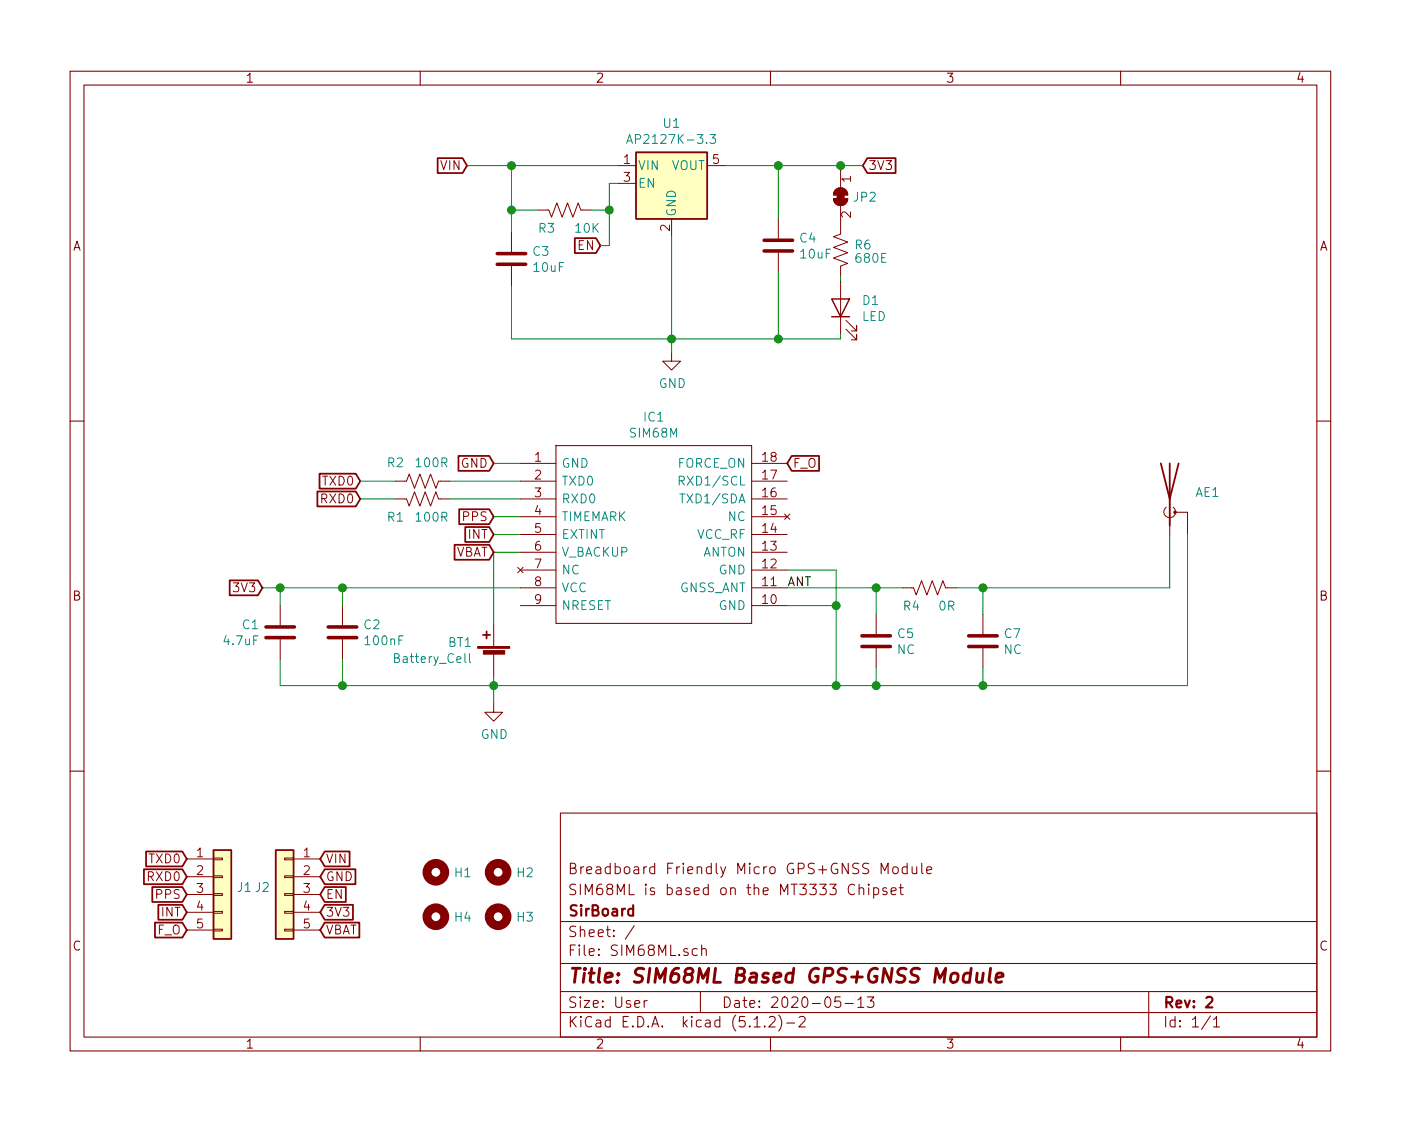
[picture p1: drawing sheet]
EESchema Schematic File Version 4
LIBS:SIM68ML-cache
EELAYER 29 0
EELAYER END
$Descr User 7874 6299
encoding utf-8
Sheet 1 1
Title "SIM68ML Based GPS+GNSS Module"
Date "2020-05-13"
Rev "2"
Comp "SirBoard"
Comment1 "SIM68ML is based on the MT3333 Chipset"
Comment2 "Breadboard Friendly Micro GPS+GNSS Module"
Comment3 ""
Comment4 ""
$EndDescr
Text GLabel 4850 925  2    50   Input ~ 0
3V3
Wire Wire Line
	2875 1300 2875 1175
Wire Wire Line
	2875 1600 2875 1900
$Comp
L power:GND #PWR0103
U 1 1
P 3775 1975
F 0 "#PWR0103" H 3775 1725 50  0001 C CNN
F 1 "GND" H 3780 1802 50  0000 C CNN
F 2 "" H 3775 1975 50  0001 C CNN
F 3 "" H 3775 1975 50  0001 C CNN
	1    3775 1975
	1    0    0    -1  
$EndComp
$Comp
L Device:R_US R1
U 1 1
P 2375 2800
F 0 "R1" V 2475 2900 50  0000 L CNN
F 1 "100R" V 2475 2650 50  0000 L CNN
F 2 "Resistor_SMD:R_0603_1608Metric" V 2415 2790 50  0001 C CNN
F 3 "~" H 2375 2800 50  0001 C CNN
F 4 "C245184" V 2375 2800 50  0001 C CNN "Part"
	1    2375 2800
	0    -1   1    0   
$EndComp
$Comp
L Device:R_US R4
U 1 1
P 5225 3300
F 0 "R4" V 5325 3350 50  0000 L CNN
F 1 "0R" V 5325 3150 50  0000 L CNN
F 2 "Resistor_SMD:R_0603_1608Metric" V 5265 3290 50  0001 C CNN
F 3 "~" H 5225 3300 50  0001 C CNN
F 4 "C269698" V 5225 3300 50  0001 C CNN "Part"
	1    5225 3300
	0    -1   1    0   
$EndComp
$Comp
L Device:R_US R2
U 1 1
P 2375 2700
F 0 "R2" V 2475 2800 50  0000 L CNN
F 1 "100R" V 2475 2550 50  0000 L CNN
F 2 "Resistor_SMD:R_0603_1608Metric" V 2415 2690 50  0001 C CNN
F 3 "~" H 2375 2700 50  0001 C CNN
F 4 "C245184" V 2375 2700 50  0001 C CNN "Part"
	1    2375 2700
	0    -1   -1   0   
$EndComp
$Comp
L Device:Battery_Cell BT1
U 1 1
P 2775 3700
F 0 "BT1" H 2893 3795 50  0000 L CNN
F 1 "Battery_Cell" H 2893 3705 50  0000 L CNN
F 2 "SirBoardLibrary:S8411-45R_1" V 2775 3760 50  0001 C CNN
F 3 "~" V 2775 3760 50  0001 C CNN
F 4 "C70381" H 2775 3700 50  0001 C CNN "Part"
	1    2775 3700
	-1   0    0    -1  
$EndComp
$Comp
L Device:C C1
U 1 1
P 1575 3550
F 0 "C1" H 1690 3595 50  0000 L CNN
F 1 "4.7uF" H 1690 3505 50  0000 L CNN
F 2 "Capacitor_SMD:C_0603_1608Metric" H 1613 3400 50  0001 C CNN
F 3 "~" H 1575 3550 50  0001 C CNN
F 4 "" H 1575 3550 50  0001 C CNN "Part"
	1    1575 3550
	-1   0    0    -1  
$EndComp
$Comp
L Device:C C2
U 1 1
P 1925 3550
F 0 "C2" H 2040 3595 50  0000 L CNN
F 1 "100nF" H 2040 3505 50  0000 L CNN
F 2 "Capacitor_SMD:C_0603_1608Metric" H 1963 3400 50  0001 C CNN
F 3 "~" H 1925 3550 50  0001 C CNN
F 4 "C42998" H 1925 3550 50  0001 C CNN "Part"
	1    1925 3550
	1    0    0    -1  
$EndComp
$Comp
L Device:C C5
U 1 1
P 4925 3600
F 0 "C5" H 5040 3645 50  0000 L CNN
F 1 "NC" H 5040 3555 50  0000 L CNN
F 2 "Capacitor_SMD:C_0603_1608Metric" H 4963 3450 50  0001 C CNN
F 3 "~" H 4925 3600 50  0001 C CNN
	1    4925 3600
	1    0    0    -1  
$EndComp
$Comp
L Device:C C7
U 1 1
P 5525 3600
F 0 "C7" H 5640 3645 50  0000 L CNN
F 1 "NC" H 5640 3555 50  0000 L CNN
F 2 "Capacitor_SMD:C_0603_1608Metric" H 5563 3450 50  0001 C CNN
F 3 "~" H 5525 3600 50  0001 C CNN
	1    5525 3600
	1    0    0    -1  
$EndComp
Wire Wire Line
	4700 3200 4425 3200
Text GLabel 2775 2600 0    50   Input ~ 0
GND
Wire Wire Line
	2775 2600 2925 2600
Wire Wire Line
	2775 3500 2775 3100
Wire Wire Line
	2775 3100 2925 3100
$Comp
L power:GND #PWR0101
U 1 1
P 2775 3950
F 0 "#PWR0101" H 2775 3700 50  0001 C CNN
F 1 "GND" H 2779 3778 50  0000 C CNN
F 2 "" H 2775 3950 50  0001 C CNN
F 3 "" H 2775 3950 50  0001 C CNN
	1    2775 3950
	1    0    0    -1  
$EndComp
Wire Wire Line
	2775 3950 2775 3850
Wire Wire Line
	4425 3300 4925 3300
Wire Wire Line
	5375 3300 5525 3300
Wire Wire Line
	5525 3300 5525 3450
Wire Wire Line
	4925 3450 4925 3300
Connection ~ 4925 3300
Wire Wire Line
	4925 3300 5075 3300
Connection ~ 5525 3300
Wire Wire Line
	5525 3750 5525 3850
Wire Wire Line
	5525 3850 4925 3850
Wire Wire Line
	4925 3750 4925 3850
Connection ~ 4925 3850
Wire Wire Line
	4925 3850 4700 3850
Connection ~ 2775 3850
Wire Wire Line
	2775 3850 2775 3800
$Comp
L Device:Antenna_Shield AE1
U 1 1
P 6575 2800
F 0 "AE1" H 6718 2839 50  0000 L CNN
F 1 "Antenna_Shield" H 6718 2749 50  0001 L CNN
F 2 "Connector_Coaxial:U.FL_Hirose_U.FL-R-SMT-1_Vertical" H 6575 2900 50  0001 C CNN
F 3 "~" H 6575 2900 50  0001 C CNN
F 4 "C88374" H 6575 2800 50  0001 C CNN "Part"
	1    6575 2800
	1    0    0    -1  
$EndComp
Wire Wire Line
	2925 2700 2525 2700
Wire Wire Line
	2525 2800 2925 2800
Wire Wire Line
	2925 3300 1925 3300
Wire Wire Line
	1925 3300 1925 3400
Wire Wire Line
	1925 3300 1575 3300
Wire Wire Line
	1575 3300 1575 3400
Connection ~ 1925 3300
Wire Wire Line
	1575 3700 1575 3850
Wire Wire Line
	1575 3850 1925 3850
Wire Wire Line
	1925 3700 1925 3850
Connection ~ 1925 3850
Wire Wire Line
	1925 3850 2775 3850
Text GLabel 2025 2700 0    50   Input ~ 0
TXD0
Text GLabel 2025 2800 0    50   Input ~ 0
RXD0
Text GLabel 2775 2900 0    50   Input ~ 0
PPS
Text GLabel 2775 3000 0    50   Input ~ 0
INT
Wire Wire Line
	2775 2900 2925 2900
Wire Wire Line
	2925 3000 2775 3000
Wire Wire Line
	2025 2800 2225 2800
Wire Wire Line
	2025 2700 2225 2700
Text GLabel 1050 4825 0    50   Input ~ 0
TXD0
Text GLabel 1050 4925 0    50   Input ~ 0
RXD0
Text GLabel 1050 5025 0    50   Input ~ 0
PPS
Text GLabel 1050 5125 0    50   Input ~ 0
INT
Text GLabel 1475 3300 0    50   Input ~ 0
3V3
Wire Wire Line
	1475 3300 1575 3300
Connection ~ 1575 3300
Wire Wire Line
	2875 1900 3775 1900
$Comp
L Device:C C3
U 1 1
P 2875 1450
F 0 "C3" H 2990 1495 50  0000 L CNN
F 1 "10uF" H 2990 1405 50  0000 L CNN
F 2 "Capacitor_SMD:C_0805_2012Metric" H 2913 1300 50  0001 C CNN
F 3 "~" H 2875 1450 50  0001 C CNN
F 4 "C95841" H 2875 1450 50  0001 C CNN "Part"
	1    2875 1450
	1    0    0    -1  
$EndComp
Wire Wire Line
	4375 1225 4375 925 
Connection ~ 4375 925 
Text GLabel 2625 925  0    50   Input ~ 0
VIN
Wire Wire Line
	2625 925  2875 925 
Connection ~ 2875 925 
Text GLabel 1800 5125 2    50   Input ~ 0
3V3
Text GLabel 1800 4825 2    50   Input ~ 0
VIN
Wire Wire Line
	2875 925  3475 925 
$Comp
L Device:R_US R3
U 1 1
P 3175 1175
F 0 "R3" V 3275 1225 50  0000 L CNN
F 1 "10K" V 3275 1125 50  0000 R CNN
F 2 "Resistor_SMD:R_0603_1608Metric" V 3215 1165 50  0001 C CNN
F 3 "~" H 3175 1175 50  0001 C CNN
F 4 "C99198" V 3175 1175 50  0001 C CNN "Part"
	1    3175 1175
	0    -1   1    0   
$EndComp
Wire Wire Line
	3325 1175 3425 1175
Wire Wire Line
	3025 1175 2875 1175
Text GLabel 3375 1375 0    50   Input ~ 0
EN
Wire Wire Line
	3375 1375 3425 1375
Wire Wire Line
	3425 1375 3425 1175
Wire Wire Line
	3425 1025 3475 1025
$Comp
L Device:C C4
U 1 1
P 4375 1375
F 0 "C4" H 4490 1420 50  0000 L CNN
F 1 "10uF" H 4490 1330 50  0000 L CNN
F 2 "Capacitor_SMD:C_0805_2012Metric" H 4413 1225 50  0001 C CNN
F 3 "~" H 4375 1375 50  0001 C CNN
F 4 "C95841" H 4375 1375 50  0001 C CNN "Part"
	1    4375 1375
	1    0    0    -1  
$EndComp
$Comp
L Mechanical:MountingHole H1
U 1 1
P 2450 4900
F 0 "H1" H 2550 4900 50  0000 L CNN
F 1 "MountingHole" H 2550 4855 50  0001 L CNN
F 2 "SirBoardLibrary:MountingHole_M2.5_SirBoard" H 2450 4900 50  0001 C CNN
F 3 "~" H 2450 4900 50  0001 C CNN
	1    2450 4900
	1    0    0    -1  
$EndComp
$Comp
L Mechanical:MountingHole H2
U 1 1
P 2800 4900
F 0 "H2" H 2900 4900 50  0000 L CNN
F 1 "MountingHole" H 2900 4855 50  0001 L CNN
F 2 "SirBoardLibrary:MountingHole_M2.5_SirBoard" H 2800 4900 50  0001 C CNN
F 3 "~" H 2800 4900 50  0001 C CNN
	1    2800 4900
	1    0    0    -1  
$EndComp
$Comp
L Mechanical:MountingHole H3
U 1 1
P 2800 5150
F 0 "H3" H 2900 5150 50  0000 L CNN
F 1 "MountingHole" H 2900 5105 50  0001 L CNN
F 2 "SirBoardLibrary:MountingHole_M2.5_SirBoard" H 2800 5150 50  0001 C CNN
F 3 "~" H 2800 5150 50  0001 C CNN
	1    2800 5150
	1    0    0    -1  
$EndComp
$Comp
L Mechanical:MountingHole H4
U 1 1
P 2450 5150
F 0 "H4" H 2550 5150 50  0000 L CNN
F 1 "MountingHole" H 2550 5105 50  0001 L CNN
F 2 "SirBoardLibrary:MountingHole_M2.5_SirBoard" H 2450 5150 50  0001 C CNN
F 3 "~" H 2450 5150 50  0001 C CNN
	1    2450 5150
	1    0    0    -1  
$EndComp
$Comp
L Connector_Generic:Conn_01x05 J1
U 1 1
P 1250 5025
F 0 "J1" H 1329 5067 50  0000 L CNN
F 1 "Conn_01x05" H 1329 4977 50  0001 L CNN
F 2 "Connector_PinHeader_2.54mm:PinHeader_1x05_P2.54mm_Vertical" H 1250 5025 50  0001 C CNN
F 3 "~" H 1250 5025 50  0001 C CNN
	1    1250 5025
	1    0    0    -1  
$EndComp
$Comp
L Connector_Generic:Conn_01x05 J2
U 1 1
P 1600 5025
F 0 "J2" H 1679 5067 50  0000 L CNN
F 1 "Conn_01x05" H 1679 4977 50  0001 L CNN
F 2 "Connector_PinHeader_2.54mm:PinHeader_1x05_P2.54mm_Vertical" H 1600 5025 50  0001 C CNN
F 3 "~" H 1600 5025 50  0001 C CNN
	1    1600 5025
	-1   0    0    -1  
$EndComp
Text GLabel 1800 5225 2    50   Input ~ 0
VBAT
Text GLabel 1800 5025 2    50   Input ~ 0
EN
Text GLabel 1800 4925 2    50   Input ~ 0
GND
Wire Wire Line
	5525 3300 6575 3300
Wire Wire Line
	6575 3000 6575 3300
Connection ~ 4700 3850
Connection ~ 4700 3400
Wire Wire Line
	4700 3400 4700 3850
Wire Wire Line
	4700 3200 4700 3400
$Comp
L SIM68ML-rescue:SIM68M-SIM28M IC1
U 1 1
P 2925 2600
F 0 "IC1" H 3675 2863 50  0000 C CNN
F 1 "SIM68M" H 3675 2773 50  0000 C CNN
F 2 "SIM28M" H 4275 2700 50  0001 L CNN
F 3 "http://simcomm2m.com/UploadFile/TechnicalFile/SIM28M_Hardware%20Design_V1.00.pdf" H 4275 1800 50  0001 L CNN
F 4 "OTTO" H 2925 2600 50  0001 C CNN "Part"
	1    2925 2600
	1    0    0    -1  
$EndComp
Text GLabel 4425 2600 2    50   Input ~ 0
F_O
Text GLabel 1050 5225 0    50   Input ~ 0
F_O
Text GLabel 2775 3100 0    50   Input ~ 0
VBAT
Wire Wire Line
	6675 3000 6675 3850
Wire Wire Line
	6675 3850 5525 3850
Connection ~ 5525 3850
$Comp
L Regulator_Linear:AP2127K-3.3 U1
U 1 1
P 3775 1025
F 0 "U1" H 3775 1365 50  0000 C CNN
F 1 "AP2127K-3.3" H 3775 1275 50  0000 C CNN
F 2 "Package_TO_SOT_SMD:SOT-23-5" H 3775 1350 50  0001 C CNN
F 3 "https://www.diodes.com/assets/Datasheets/AP2127.pdf" H 3775 1125 50  0001 C CNN
	1    3775 1025
	1    0    0    -1  
$EndComp
Wire Wire Line
	3775 1900 4375 1900
Wire Wire Line
	4075 925  4375 925 
$Comp
L Device:R_US R6
U 1 1
P 4725 1400
F 0 "R6" H 4800 1375 50  0000 L CNN
F 1 "680E" H 4800 1450 50  0000 L CNN
F 2 "Resistor_SMD:R_0603_1608Metric" V 4765 1390 50  0001 C CNN
F 3 "~" H 4725 1400 50  0001 C CNN
F 4 "C269441" V 4725 1400 50  0001 C CNN "Part"
	1    4725 1400
	1    0    0    1   
$EndComp
$Comp
L Device:LED D1
U 1 1
P 4725 1725
F 0 "D1" V 4763 1607 50  0000 R CNN
F 1 "LED" V 4673 1607 50  0000 R CNN
F 2 "LED_SMD:LED_0603_1608Metric" H 4725 1725 50  0001 C CNN
F 3 "~" H 4725 1725 50  0001 C CNN
F 4 "C193191" V 4725 1725 50  0001 C CNN "Part"
	1    4725 1725
	0    -1   -1   0   
$EndComp
Wire Wire Line
	4725 1550 4725 1575
Wire Wire Line
	4725 1875 4725 1900
Wire Wire Line
	4725 1900 4375 1900
$Comp
L Jumper:SolderJumper_2_Bridged JP2
U 1 1
P 4725 1100
F 0 "JP2" V 4725 1167 50  0000 L CNN
F 1 "SolderJumper_2_Bridged" V 4770 1168 50  0001 L CNN
F 2 "Jumper:SolderJumper-2_P1.3mm_Bridged_RoundedPad1.0x1.5mm" H 4725 1100 50  0001 C CNN
F 3 "~" H 4725 1100 50  0001 C CNN
	1    4725 1100
	0    1    1    0   
$EndComp
Connection ~ 3775 1900
Wire Wire Line
	3775 1900 3775 1975
Connection ~ 4375 1900
Wire Wire Line
	4375 1525 4375 1900
Wire Wire Line
	3775 1325 3775 1900
Connection ~ 2875 1175
Connection ~ 3425 1175
Wire Wire Line
	3425 1175 3425 1025
Wire Wire Line
	2875 925  2875 1175
Wire Wire Line
	4375 925  4725 925 
Wire Wire Line
	4725 950  4725 925 
Connection ~ 4725 925 
Wire Wire Line
	4725 925  4850 925 
Wire Wire Line
	2775 3850 4700 3850
Wire Wire Line
	4425 3400 4700 3400
Text Label 4425 3300 0    50   ~ 0
ANT
$EndSCHEMATC
